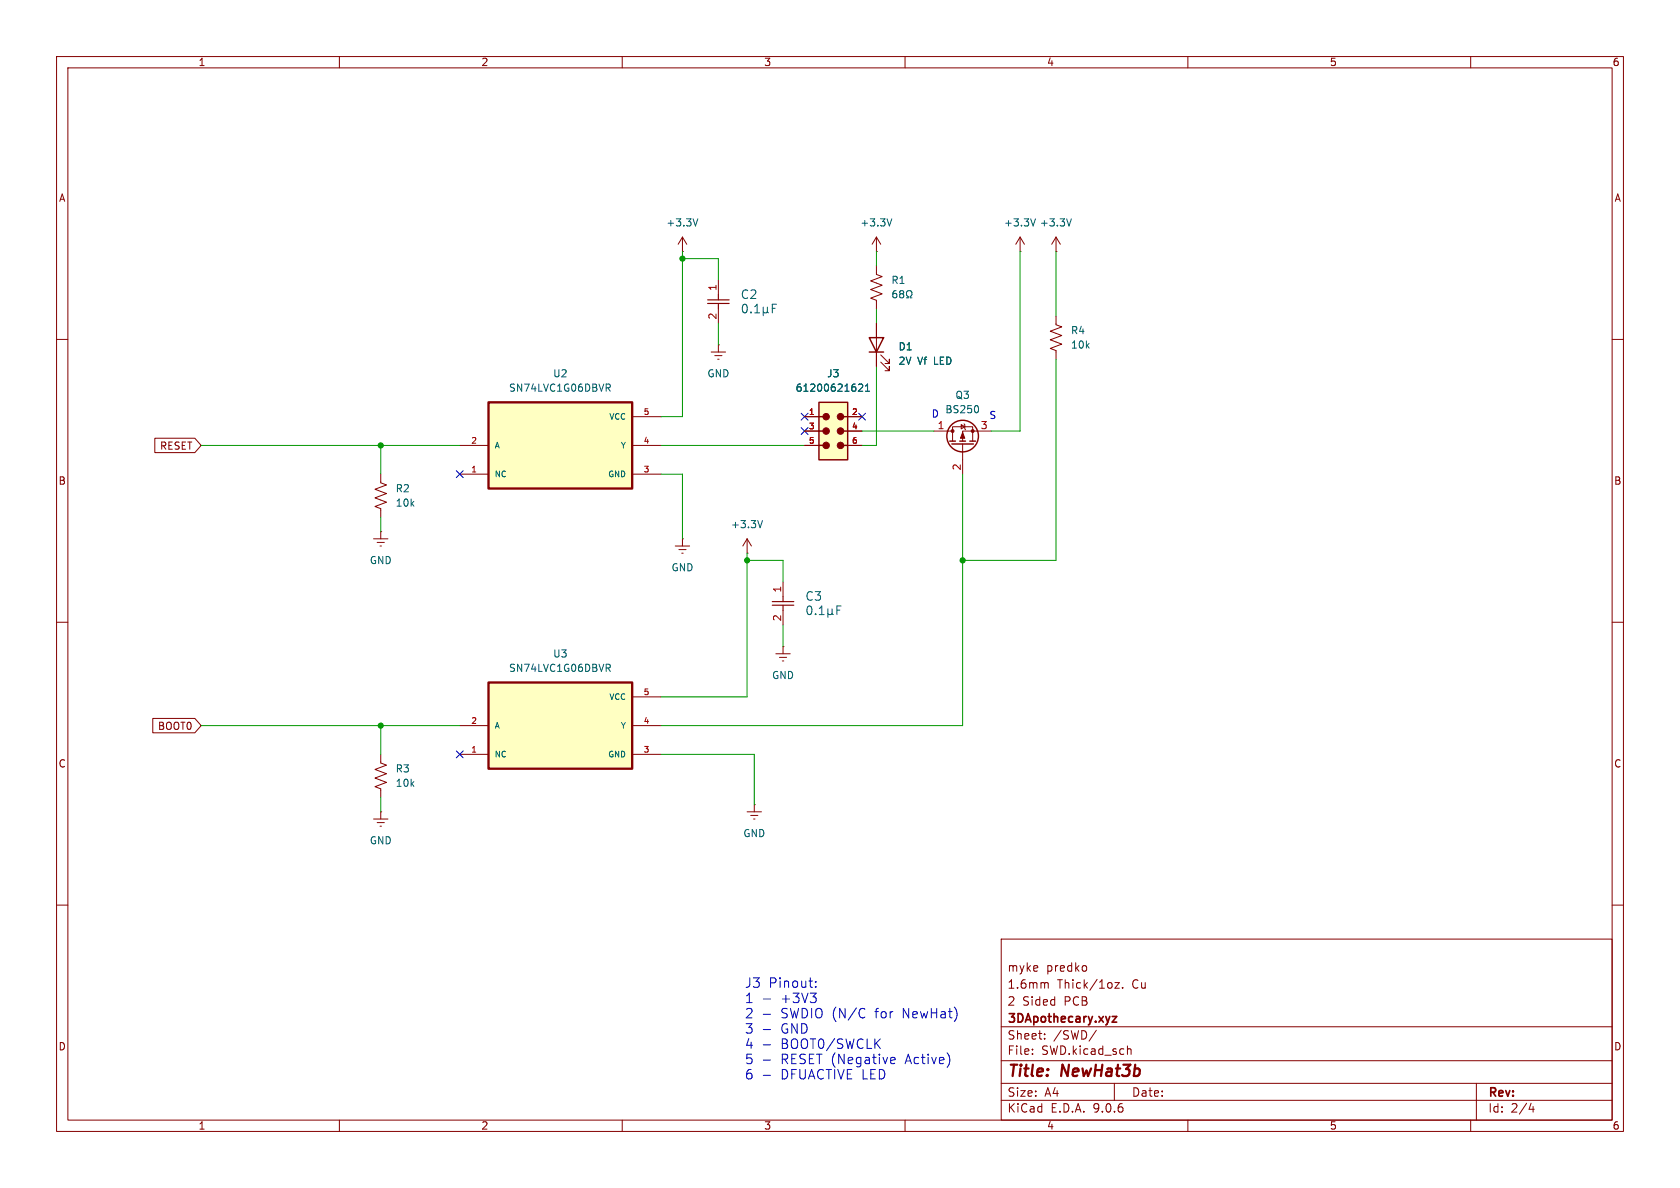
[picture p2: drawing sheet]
<svg xmlns="http://www.w3.org/2000/svg" width="297mm" height="210mm" viewBox="0 0 297 210" stroke-linecap="round" stroke-linejoin="round" font-family="sans-serif">
<g fill="none" stroke="#840000" stroke-width=".18">
<path d="M10 10h277v190h-277zM12 12h273v186h-273zM60 10v2M110 10v2M160 10v2M210 10v2M260 10v2M10 60h2M285 60h2M132.1 97.8h.1M132.1 95.3l-.8 1.2M132.1 95.3l.7 1.2"/>
<path d="M132.1 95.3v2.5M10 110h2M285 110h2M66 144.8h2.6M66.7 145.4h1.2M67.2 146.1h.2M67.3 143.5h.1M67.3 143.5v1.3M132.1 143.5h2.5M132.7 144.1h1.3M133.2 144.8h.3M133.3 142.2h.1"/>
<path d="M133.3 142.2v1.3M10 160h2M177 166h108v32h-108zM184.9 173.7l.3 .1 .1 .1v.8M192 170.8l.1 .2v.4l-.1 .2M197.1 173.7h.8l-.8 1h.8M198.5 174.6v.1M285 160h2M60 198v2M110 198v2M160 198v2M177 194.5h108"/>
<path d="M177 191.5h108M177 187.5h108M177 181.5h108M182.5 186.3v.1M182.5 185.5v.1M184.7 183.6v.1M184.7 182.8v.1M193.8 182.1l-1.3 2M197 191.5v3M199.4 185.5h.5l.1 .9M210 198v2M260 198v2"/>
<path d="M261 191.5v6.5M270.7 195l-.4 1.1h.9M271 195.6v1"/>
</g>
<path d="M196.6 179.7h.8l-.8 1h.8" fill="none" stroke="#840000" stroke-width=".3"/>
<path d="M134.8 92l-.4 1.3" fill="none" stroke="#006464" stroke-width=".18"/>
<path d="M86.4 120.7h25.4v15.2h-25.4z" fill="#ffffc2"/>
<path d="M86.4 120.7h25.4v15.2h-25.4z" fill="none" stroke="#840000" stroke-width=".41"/>
<path d="M67.3 133.4v1.5l1 .4-2 .7 2 .8-2 .7 2 .8-2 .8 1 .3v1.6M81.3 128.3h5.1M81.3 133.4h5.1M111.8 128.3h5M111.8 133.4h5M111.8 123.2h5" fill="none" stroke="#840000" stroke-width=".18"/>
<path d="M107.2 117.4h.4l.3 .3-.1 .3-.6 .1M107.5 118.1l.4 .6" fill="none" stroke="#006464" stroke-width=".18"/>
<path d="M86.4 71.1h25.4v15.3h-25.4z" fill="#ffffc2"/>
<path d="M86.4 71.1h25.4v15.3h-25.4z" fill="none" stroke="#840000" stroke-width=".41"/>
<g fill="none" stroke="#840000" stroke-width=".18">
<path d="M120.6 44.5h.1M120.6 41.9l-.7 1.3M120.6 41.9l.8 1.3M120.6 41.9v2.6M127 49.5v2.6M127 54.6v2.6M154.9 44.5h.1M154.9 47v1.5l1.1 .4-2.1 .8 2.1 .7-2.1 .8 2.1 .7-2.1 .8 1 .4v1.5M154.9 41.9l-.7 1.3M154.9 41.9l.8 1.3M154.9 41.9v2.6M154.9 57.2v7.6"/>
<path d="M180.3 44.5h.1M180.3 41.9l-.7 1.3M180.3 41.9l.8 1.3M180.3 41.9v2.6M186.7 44.5h.1M186.7 55.9v1.5l1 .4-2 .7 2 .8-2 .8 2 .7-2 .8 1 .4v1.5M186.7 41.9l-.8 1.3M186.7 41.9l.8 1.3M186.7 41.9v2.6M81.3 78.7h5.1M111.8 78.7h5M111.8 73.7h5"/>
<path d="M125.7 62.2h2.6M126.4 62.9h1.2M126.9 63.5h.2M127 61h.1M127 61v1.2M155.7 64l1.5 1.5v-.7v.7h-.7M155.7 62.7l1.5 1.6v-.8v.8h-.7M165.1 76.2h3.3M168.4 78v-2.6h3.6v2.6M169.9 75.1l.7 .3-.7 .4zM170.2 78.5v5.3M170.4 74.9l.2 .2v.7l.1 .1"/>
<path d="M175.3 76.2h-5.1v1.8M66 95.3h2.6M66.7 95.9h1.2M67.2 96.5h.2M67.3 83.8v1.5l1 .4-2 .8 2 .7-2 .8 2 .8-2 .7 1 .4v1.5M67.3 94h.1M67.3 94v1.3M81.3 83.8h5.1M111.8 83.8h5M119.4 96.5h2.5M120 97.2h1.3M120.5 97.8h.3"/>
<path d="M120.6 95.3h.1M120.6 95.3v1.2M137.2 115.6h2.5M137.8 116.2h1.3M138.3 116.8h.3M138.4 114.3h.1M138.4 102.9v2.5M138.4 108v2.5M138.4 114.3v1.3"/>
</g>
<g fill="none" stroke="#006464" stroke-width=".18">
<path d="M123.4 38.7l-.5 1.2M157.7 38.7l-.5 1.2M183.1 38.7l-.5 1.2M189.4 38.7l-.4 1.2M131.6 53.8a.95 .95 0 0 0 0 1.5 .83 .83 0 0 0 .6-.6 .83 .83 0 0 0-.3-.8l-.2-.1M132.8 55.2v.1M133.4 55.3h.9M133.4 54.2l.4-.4v1.5M134.9 55.1l.3 .2h.2l.3-.2M134.9 54.3v1.5M135.7 55.1l.2 .2M135.7 54.3v.8"/>
<path d="M136.5 54.5h.5M137.3 53.8h-.8v1.5M158.4 51.4h-.3a.86 .86 0 0 0 0 1.2l.4-.1 .1-.4-.3-.2h-.3l-.2 .2M159.3 51.9l-.3-.2 .3-.3h.2l.3 .2-.3 .3M159.3 51.9l-.3 .3 .1 .3 .2 .1h.3l.2-.2v-.2l-.3-.3M159.3 51.9h.2M160.3 52.6h.3v-.2a.54 .54 0 0 1-.3-.7 .54 .54 0 0 1 .7-.3 .58 .58 0 0 1-.1 1v.2h.3M107.2 67.9h.4l.3 .2-.1 .4-.6 .1M107.5 68.6l.4 .6M172.9 71.8l.1 .4-.1 .6M143 107.1a.95 .95 0 0 0 0 1.5 .83 .83 0 0 0 .6-.6 .83 .83 0 0 0-.3-.8l-.1-.1M144.2 108.5v.1"/>
<path d="M144.8 108.6h.9M144.8 107.6l.5-.5v1.5M146.4 108.4l.2 .2h.3l.2-.2M146.4 107.6v1.6M147.1 108.4l.2 .2M147.1 107.6v.8M148 107.8h.5M148.7 107.1h-.7v1.5"/>
</g>
<g fill="none" stroke="#840000" stroke-width=".25">
<path d="M153.7 59.7h2.5l-1.3 2.5zM153.7 62.2h2.5M167.9 78h1M168.3 78.5h3.8M169.7 78h1M171.4 78h1.1"/>
<circle cx="170.2" cy="77.1" r="2.79"/>
</g>
<g fill="#840000" stroke="#840000" stroke-width=".18">
<path d="M170.2 76.5l.4 1h-.8z"/>
<circle cx="168.4" cy="76.2" r=".25"/>
<circle cx="172" cy="76.2" r=".25"/>
</g>
<path d="M125.1 53h3.8M125.1 53.6h3.8M127 52.1v.9M127 53.6v1M136.5 106.3h3.8M136.5 107h3.8M138.4 105.4v.9M138.4 107v1" fill="none" stroke="#840000" stroke-width=".2"/>
<path d="M144.8 71.1h5.1v10.2h-5.1z" fill="#ffffc2"/>
<path d="M144.8 71.1h5.1v10.2h-5.1zM144.8 73.7h1.2M144.8 76.2h1.2M144.8 78.7h1.2M148.6 73.7h1.3M148.6 76.2h1.3M148.6 78.7h1.3" fill="none" stroke="#840000" stroke-width=".25"/>
<g fill="#840000" stroke="#840000" stroke-width=".18">
<circle cx="148.6" cy="73.7" r=".57"/>
<circle cx="146.1" cy="73.7" r=".57"/>
<circle cx="148.6" cy="76.2" r=".57"/>
<circle cx="146.1" cy="76.2" r=".57"/>
<circle cx="148.6" cy="78.7" r=".57"/>
<circle cx="146.1" cy="78.7" r=".57"/>
</g>
<path d="M154.9 57.2v2.5M27.4 77.5h7l1.2 1.2-1.2 1.3h-7zM142.2 73.7h2.6M142.2 76.2h2.6M142.2 78.7h2.6M149.9 73.7h2.5M149.9 76.2h2.5M149.9 78.7h2.5M154.9 62.2v2.6M27 127h7.4l1.2 1.3-1.2 1.2h-7.4z" fill="none" stroke="#840000" stroke-width=".18"/>
<path d="M151.8 68l.5-.1 .2 .4-.8 .9h.8M153 69.2h.7M153 68.3l.4-.4v1.3" fill="none" stroke="#006464" stroke-width=".18"/>
<g fill="none" stroke="#009600" stroke-width=".18">
<path d="M120.6 44.5v29.2h-3.8M120.6 45.7h6.4v3.8M127 57.2v3.8M154.9 44.5v2.5M154.9 54.6v2.6M180.3 44.5v31.7h-5M186.7 44.5v11.4M35.6 78.7h45.7M67.3 78.7v5.1M116.8 78.7h25.4M152.4 76.2h12.7M154.9 64.8v13.9h-2.5"/>
<path d="M186.7 63.5v35.6h-16.5M67.3 91.4v2.6M116.8 83.8h3.8v11.5M132.1 97.8v25.4h-15.3M132.1 99.1h6.3v3.8M170.2 83.8v44.5h-53.4M138.4 110.5v3.8M35.6 128.3h45.7M67.3 128.3v5.1M116.8 133.4h16.5v8.8M67.3 141v2.5"/>
</g>
<path d="M141.6 75.6l1.2 1.2M141.6 73.1l1.2 1.2M142.8 75.6l-1.2 1.2M142.8 73.1l-1.2 1.2M151.8 73.1l1.2 1.2M153 73.1l-1.2 1.2M80.7 83.2l1.2 1.2M81.9 83.2l-1.2 1.2M80.7 132.7l1.2 1.3M81.9 132.7l-1.2 1.3" fill="none" stroke="#000084" stroke-width=".18"/>
<path d="M134.9 176.6h1.3M134.9 179.3h1.3M144.2 174.4v.1M144.2 173.5v.2M152.6 178.3l.3 .1M152.9 179.8l-.3 .1M134.9 182h1.3M134.9 184.7h1.3M134.9 187.4h1.3M134.9 190.1h1.3M157.7 186.9l.5 .1 .1 .3-.8 .2M158.2 188h-.5" fill="none" stroke="#0000c2" stroke-width=".18"/>
<g fill="#009600" stroke="#009600" stroke-width=".18">
<circle cx="170.2" cy="99.1" r=".46"/>
<circle cx="132.1" cy="99.1" r=".46"/>
<circle cx="120.6" cy="45.7" r=".46"/>
<circle cx="67.3" cy="78.7" r=".46"/>
<circle cx="67.3" cy="128.3" r=".46"/>
</g>
<g font-size="2.8" fill="#840000">
<text x="178" y="190.9">Title:</text>
<text x="187.7" y="190.9">NewHat3b</text>
</g>
<g font-size="2.3" fill="#0000c2">
<text x="131.6" y="174.8">J3</text>
<text x="131.6" y="177.5">1</text>
<text x="135.8" y="174.8">Pinout:</text>
<text x="138" y="177.5">+3V3</text>
<text x="131.6" y="180.2">2</text>
<text x="131.6" y="182.9">3</text>
<text x="131.6" y="185.6">4</text>
<text x="138" y="180.2">SWDIO (N/C</text>
<text x="138" y="182.9">GND</text>
<text x="138" y="185.6">BOOT0/SWCLK</text>
<text x="154.9" y="180.2">for</text>
<text x="159.8" y="180.2">NewHat)</text>
<text x="131.6" y="188.3">5</text>
<text x="131.6" y="191">6</text>
<text x="138" y="188.3">RESET (Negative</text>
<text x="138" y="191">DFUACTIVE LED</text>
<text x="160.2" y="188.3">Active)</text>
</g>
<g font-size="2.1" fill="#006464">
<text x="130.9" y="53.1">C2</text>
<text x="142.3" y="106.4">C3</text>
</g>
<g font-size="2.1" fill="#840000">
<text x="178" y="172">myke</text>
<text x="184.9" y="172">predko</text>
<text x="178" y="178">2</text>
<text x="178" y="175">1.6mm</text>
<text x="180.7" y="178">Sided</text>
<text x="186.9" y="175">Thick/1oz.</text>
<text x="188.2" y="178">PCB</text>
<text x="200.2" y="175">Cu</text>
<text x="178" y="184">Sheet:</text>
<text x="178" y="181.2">3DApothecary.xyz</text>
<text x="186.2" y="184">/SWD/</text>
<text x="178" y="186.7">File:</text>
<text x="184.1" y="186.7">SWD.kicad_sch</text>
<text x="178" y="196.9">KiCad</text>
<text x="178" y="194.1">Size:</text>
<text x="184.7" y="194.1">A4</text>
<text x="185.7" y="196.9">E.D.A.</text>
<text x="193.3" y="196.9">9.0.6</text>
<text x="200" y="194.1">Date:</text>
<text x="263" y="194.3">Rev:</text>
<text x="263" y="196.9">Id:</text>
<text x="267.1" y="196.9">2/4</text>
</g>
<g font-size="1.8" fill="#840000">
<text x="35" y="11.9">1</text>
<text x="85" y="11.9">2</text>
<text x="135" y="11.9">3</text>
<text x="185" y="11.9">4</text>
<text x="235" y="11.9">5</text>
<text x="285" y="11.9">6</text>
<text x="10.3" y="35.9">A</text>
<text x="285.3" y="35.9">A</text>
<text x="28.2" y="79.7">RESET</text>
<text x="10.3" y="85.9">B</text>
<text x="285.3" y="85.9">B</text>
<text x="27.8" y="129.2">BOOT0</text>
<text x="10.3" y="135.9">C</text>
<text x="285.3" y="135.9">C</text>
<text x="10.3" y="185.9">D</text>
<text x="285.3" y="185.9">D</text>
<text x="35" y="199.9">1</text>
<text x="85" y="199.9">2</text>
<text x="135" y="199.9">3</text>
<text x="185" y="199.9">4</text>
<text x="235" y="199.9">5</text>
<text x="285" y="199.9">6</text>
</g>
<g font-size="1.8" fill="#006464">
<text x="117.7" y="40.2">+3.3V</text>
<text x="152" y="40.2">+3.3V</text>
<text x="177.4" y="40.2">+3.3V</text>
<text x="183.7" y="40.2">+3.3V</text>
<text x="157.5" y="50.4">R1</text>
<text x="189.2" y="59.3">R4</text>
<text x="158.8" y="62.1">D1</text>
<text x="158.8" y="64.7">2V</text>
<text x="162.2" y="64.7">Vf</text>
<text x="165.2" y="64.7">LED</text>
<text x="189.2" y="61.8">10k</text>
<text x="89.9" y="69.4">SN74LVC1G06DBVR</text>
<text x="97.7" y="66.9">U2</text>
<text x="125" y="66.9">GND</text>
<text x="140.6" y="69.4">61200621621</text>
<text x="146.1" y="66.9">J3</text>
<text x="168.8" y="70.7">Q3</text>
<text x="167" y="73.3">BS250</text>
<text x="69.9" y="87.2">R2</text>
<text x="69.9" y="89.8">10k</text>
<text x="129.1" y="93.6">+3.3V</text>
<text x="65.3" y="99.9">GND</text>
<text x="118.6" y="101.2">GND</text>
<text x="89.9" y="119">SN74LVC1G06DBVR</text>
<text x="97.7" y="116.4">U3</text>
<text x="136.4" y="120.2">GND</text>
<text x="69.9" y="136.8">R3</text>
<text x="69.9" y="139.3">10k</text>
<text x="65.3" y="149.5">GND</text>
<text x="131.3" y="148.2">GND</text>
</g>
<g font-size="1.8" fill="#a90000">
<text x="126.7" y="51.5" transform="rotate(-90 126.7 51.5)">1</text>
<text x="126.7" y="56.6" transform="rotate(-90 126.7 56.6)">2</text>
<text x="165.7" y="75.9">1</text>
<text x="173.3" y="75.9">3</text>
<text x="169.9" y="83.3" transform="rotate(-90 169.9 83.3)">2</text>
<text x="138.2" y="104.8" transform="rotate(-90 138.2 104.8)">1</text>
<text x="138.2" y="109.9" transform="rotate(-90 138.2 109.9)">2</text>
</g>
<g font-size="1.8" fill="#0000c2">
<text x="164.6" y="74">D</text>
<text x="174.8" y="74.3">S</text>
</g>
<g font-size="1.4" fill="#006464">
<text x="107.6" y="74.4">VCC</text>
<text x="87.4" y="79.5">A</text>
<text x="109.6" y="79.5">Y</text>
<text x="87.4" y="84.6">NC</text>
<text x="107.4" y="84.6">GND</text>
<text x="107.6" y="123.9">VCC</text>
<text x="87.4" y="129">A</text>
<text x="109.6" y="129">Y</text>
<text x="87.4" y="134.1">NC</text>
<text x="107.4" y="134.1">GND</text>
</g>
<g font-size="1.4" fill="#a90000">
<text x="113.7" y="73.4">5</text>
<text x="142.9" y="73.4">1</text>
<text x="142.9" y="75.9">3</text>
<text x="150.5" y="73.4">2</text>
<text x="150.5" y="75.9">4</text>
<text x="83.2" y="78.5">2</text>
<text x="83.2" y="83.6">1</text>
<text x="113.7" y="78.5">4</text>
<text x="113.7" y="83.6">3</text>
<text x="142.9" y="78.5">5</text>
<text x="150.5" y="78.5">6</text>
<text x="113.7" y="122.9">5</text>
<text x="83.2" y="128">2</text>
<text x="113.7" y="128">4</text>
<text x="83.2" y="133.1">1</text>
<text x="113.7" y="133.1">3</text>
</g>
</svg>
